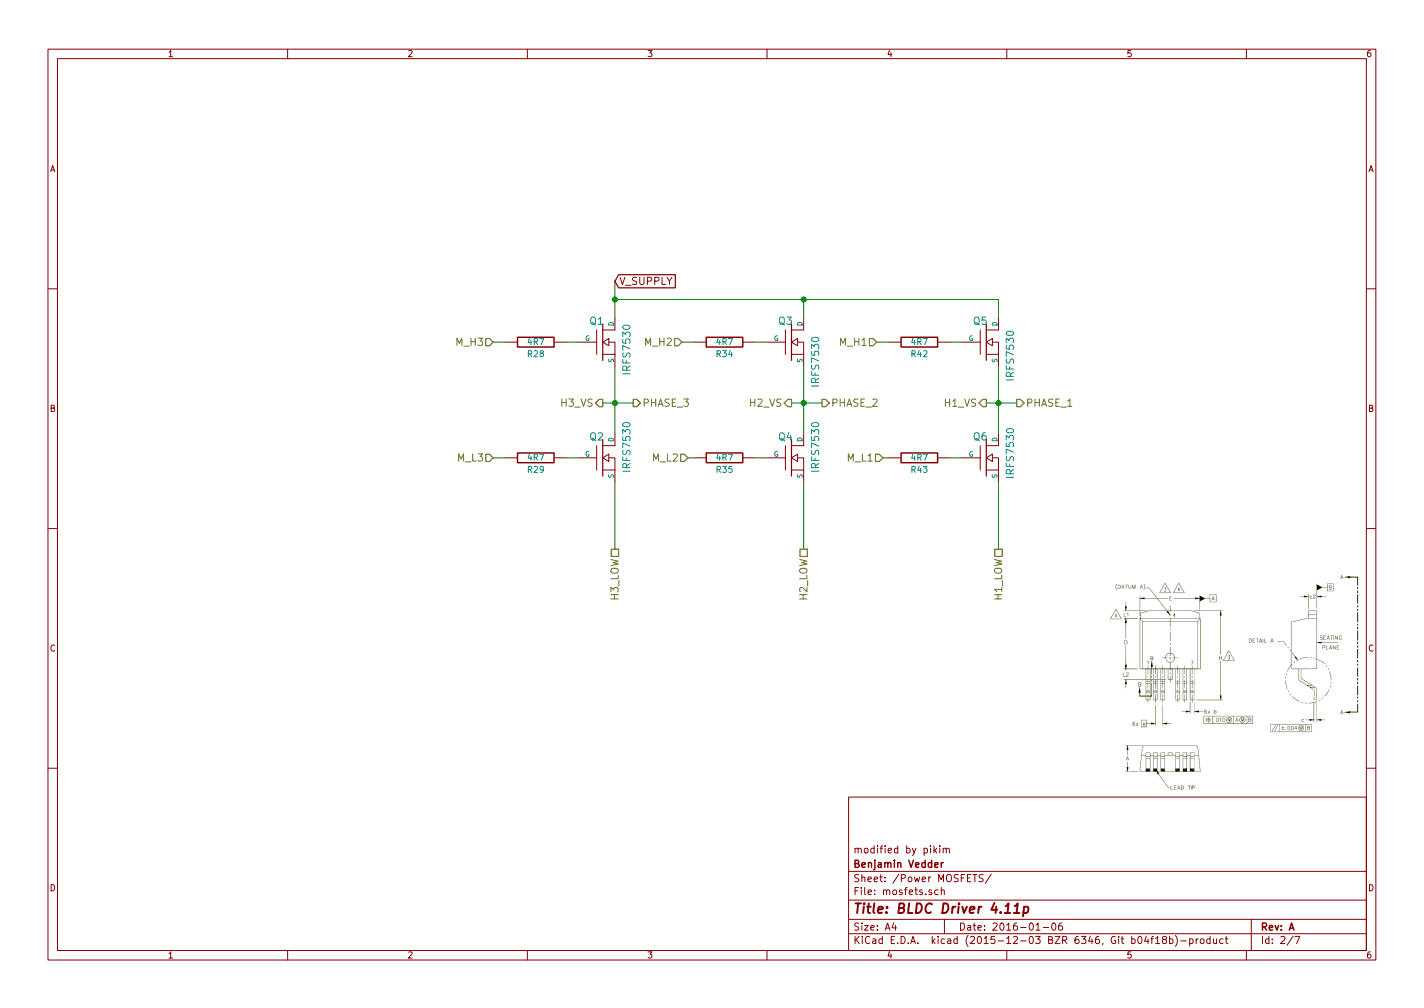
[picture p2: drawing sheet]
EESchema Schematic File Version 2
LIBS:power
LIBS:device
LIBS:transistors
LIBS:conn
LIBS:linear
LIBS:regul
LIBS:74xx
LIBS:cmos4000
LIBS:adc-dac
LIBS:memory
LIBS:xilinx
LIBS:microcontrollers
LIBS:dsp
LIBS:microchip
LIBS:analog_switches
LIBS:motorola
LIBS:texas
LIBS:intel
LIBS:audio
LIBS:interface
LIBS:digital-audio
LIBS:philips
LIBS:display
LIBS:cypress
LIBS:siliconi
LIBS:opto
LIBS:atmel
LIBS:contrib
LIBS:valves
LIBS:BLDC_4-cache
EELAYER 25 0
EELAYER END
$Descr A4 11693 8268
encoding utf-8
Sheet 2 7
Title "BLDC Driver 4.11p"
Date "2016-01-06"
Rev "A"
Comp "Benjamin Vedder"
Comment1 "modified by pikim"
Comment2 ""
Comment3 ""
Comment4 ""
$EndDescr
$Comp
L MOSFET_N Q1
U 1 1
P 4950 2800
F 0 "Q1" H 4960 2970 60  0000 R CNN
F 1 "IRFS7530" V 5150 2950 60  0000 R CNN
F 2 "pikim:D2PAK-7-GDS" H 4950 2800 60  0001 C CNN
F 3 "" H 4950 2800 60  0001 C CNN
	1    4950 2800
	1    0    0    -1  
$EndComp
$Comp
L MOSFET_N Q2
U 1 1
P 4950 3750
F 0 "Q2" H 4960 3920 60  0000 R CNN
F 1 "IRFS7530" V 5150 4050 60  0000 R CNN
F 2 "pikim:D2PAK-7-GDS" H 4950 3750 60  0001 C CNN
F 3 "" H 4950 3750 60  0001 C CNN
	1    4950 3750
	1    0    0    -1  
$EndComp
$Comp
L R-RESCUE-BLDC_4 R29
U 1 1
P 4400 3750
F 0 "R29" V 4500 3750 50  0000 C CNN
F 1 "4R7" V 4400 3750 50  0000 C CNN
F 2 "CRF1:SMD-0603_r" H 4400 3750 60  0001 C CNN
F 3 "" H 4400 3750 60  0001 C CNN
	1    4400 3750
	0    1    1    0   
$EndComp
$Comp
L R-RESCUE-BLDC_4 R28
U 1 1
P 4400 2800
F 0 "R28" V 4500 2800 50  0000 C CNN
F 1 "4R7" V 4400 2800 50  0000 C CNN
F 2 "CRF1:SMD-0603_r" H 4400 2800 60  0001 C CNN
F 3 "" H 4400 2800 60  0001 C CNN
	1    4400 2800
	0    1    1    0   
$EndComp
$Comp
L R-RESCUE-BLDC_4 R34
U 1 1
P 5950 2800
F 0 "R34" V 6050 2800 50  0000 C CNN
F 1 "4R7" V 5950 2800 50  0000 C CNN
F 2 "CRF1:SMD-0603_r" H 5950 2800 60  0001 C CNN
F 3 "" H 5950 2800 60  0001 C CNN
	1    5950 2800
	0    1    1    0   
$EndComp
$Comp
L R-RESCUE-BLDC_4 R35
U 1 1
P 5950 3750
F 0 "R35" V 6050 3750 50  0000 C CNN
F 1 "4R7" V 5950 3750 50  0000 C CNN
F 2 "CRF1:SMD-0603_r" H 5950 3750 60  0001 C CNN
F 3 "" H 5950 3750 60  0001 C CNN
	1    5950 3750
	0    1    1    0   
$EndComp
$Comp
L MOSFET_N Q4
U 1 1
P 6500 3750
F 0 "Q4" H 6510 3920 60  0000 R CNN
F 1 "IRFS7530" V 6700 4050 60  0000 R CNN
F 2 "pikim:D2PAK-7-GDS" H 6500 3750 60  0001 C CNN
F 3 "" H 6500 3750 60  0001 C CNN
	1    6500 3750
	1    0    0    -1  
$EndComp
$Comp
L MOSFET_N Q3
U 1 1
P 6500 2800
F 0 "Q3" H 6510 2970 60  0000 R CNN
F 1 "IRFS7530" V 6700 2850 60  0000 R CNN
F 2 "pikim:D2PAK-7-GDS" H 6500 2800 60  0001 C CNN
F 3 "" H 6500 2800 60  0001 C CNN
	1    6500 2800
	1    0    0    -1  
$EndComp
$Comp
L MOSFET_N Q5
U 1 1
P 8100 2800
F 0 "Q5" H 8110 2970 60  0000 R CNN
F 1 "IRFS7530" V 8300 2900 60  0000 R CNN
F 2 "pikim:D2PAK-7-GDS" H 8100 2800 60  0001 C CNN
F 3 "" H 8100 2800 60  0001 C CNN
	1    8100 2800
	1    0    0    -1  
$EndComp
$Comp
L MOSFET_N Q6
U 1 1
P 8100 3750
F 0 "Q6" H 8110 3920 60  0000 R CNN
F 1 "IRFS7530" V 8300 4000 60  0000 R CNN
F 2 "pikim:D2PAK-7-GDS" H 8100 3750 60  0001 C CNN
F 3 "" H 8100 3750 60  0001 C CNN
	1    8100 3750
	1    0    0    -1  
$EndComp
$Comp
L R-RESCUE-BLDC_4 R43
U 1 1
P 7550 3750
F 0 "R43" V 7650 3750 50  0000 C CNN
F 1 "4R7" V 7550 3750 50  0000 C CNN
F 2 "CRF1:SMD-0603_r" H 7550 3750 60  0001 C CNN
F 3 "" H 7550 3750 60  0001 C CNN
	1    7550 3750
	0    1    1    0   
$EndComp
$Comp
L R-RESCUE-BLDC_4 R42
U 1 1
P 7550 2800
F 0 "R42" V 7650 2800 50  0000 C CNN
F 1 "4R7" V 7550 2800 50  0000 C CNN
F 2 "CRF1:SMD-0603_r" H 7550 2800 60  0001 C CNN
F 3 "" H 7550 2800 60  0001 C CNN
	1    7550 2800
	0    1    1    0   
$EndComp
Wire Wire Line
	7250 3750 7300 3750
Wire Wire Line
	4050 3750 4150 3750
Wire Wire Line
	5650 3750 5700 3750
Wire Wire Line
	5600 2800 5700 2800
Wire Wire Line
	7200 2800 7300 2800
Wire Wire Line
	5050 3950 5050 4500
Connection ~ 6600 2450
Wire Wire Line
	8200 2450 8200 2600
Wire Wire Line
	8200 3950 8200 4500
Wire Wire Line
	8200 3000 8200 3550
Wire Wire Line
	7800 2800 7900 2800
Wire Wire Line
	7800 3750 7900 3750
Wire Wire Line
	8100 3300 8350 3300
Connection ~ 8200 3300
Connection ~ 6600 3300
Wire Wire Line
	6500 3300 6750 3300
Wire Wire Line
	6200 3750 6300 3750
Wire Wire Line
	6200 2800 6300 2800
Wire Wire Line
	6600 3000 6600 3550
Wire Wire Line
	6600 2450 6600 2600
Wire Wire Line
	5050 3000 5050 3550
Wire Wire Line
	4650 2800 4750 2800
Wire Wire Line
	4650 3750 4750 3750
Wire Wire Line
	4950 3300 5200 3300
Connection ~ 5050 3300
Wire Wire Line
	5050 2300 5050 2600
Connection ~ 5050 2450
Wire Wire Line
	4050 2800 4150 2800
Wire Wire Line
	5050 2450 8200 2450
Text GLabel 5050 2300 2    60   Input ~ 0
V_SUPPLY
Wire Wire Line
	6600 3950 6600 4500
Text HLabel 4050 2800 0    60   Input ~ 0
M_H3
Text HLabel 4050 3750 0    60   Input ~ 0
M_L3
Text HLabel 4950 3300 0    60   Output ~ 0
H3_VS
Text HLabel 5600 2800 0    60   Input ~ 0
M_H2
Text HLabel 5650 3750 0    60   Input ~ 0
M_L2
Text HLabel 6500 3300 0    60   Output ~ 0
H2_VS
Text HLabel 5050 4500 3    60   UnSpc ~ 0
H3_LOW
Text HLabel 6600 4500 3    60   UnSpc ~ 0
H2_LOW
Text HLabel 8200 4500 3    60   UnSpc ~ 0
H1_LOW
Text HLabel 8100 3300 0    60   Output ~ 0
H1_VS
Text HLabel 7200 2800 0    60   Input ~ 0
M_H1
Text HLabel 7250 3750 0    60   Input ~ 0
M_L1
Text HLabel 5200 3300 2    60   Output ~ 0
PHASE_3
Text HLabel 6750 3300 2    60   Output ~ 0
PHASE_2
Text HLabel 8350 3300 2    60   Output ~ 0
PHASE_1
$EndSCHEMATC
